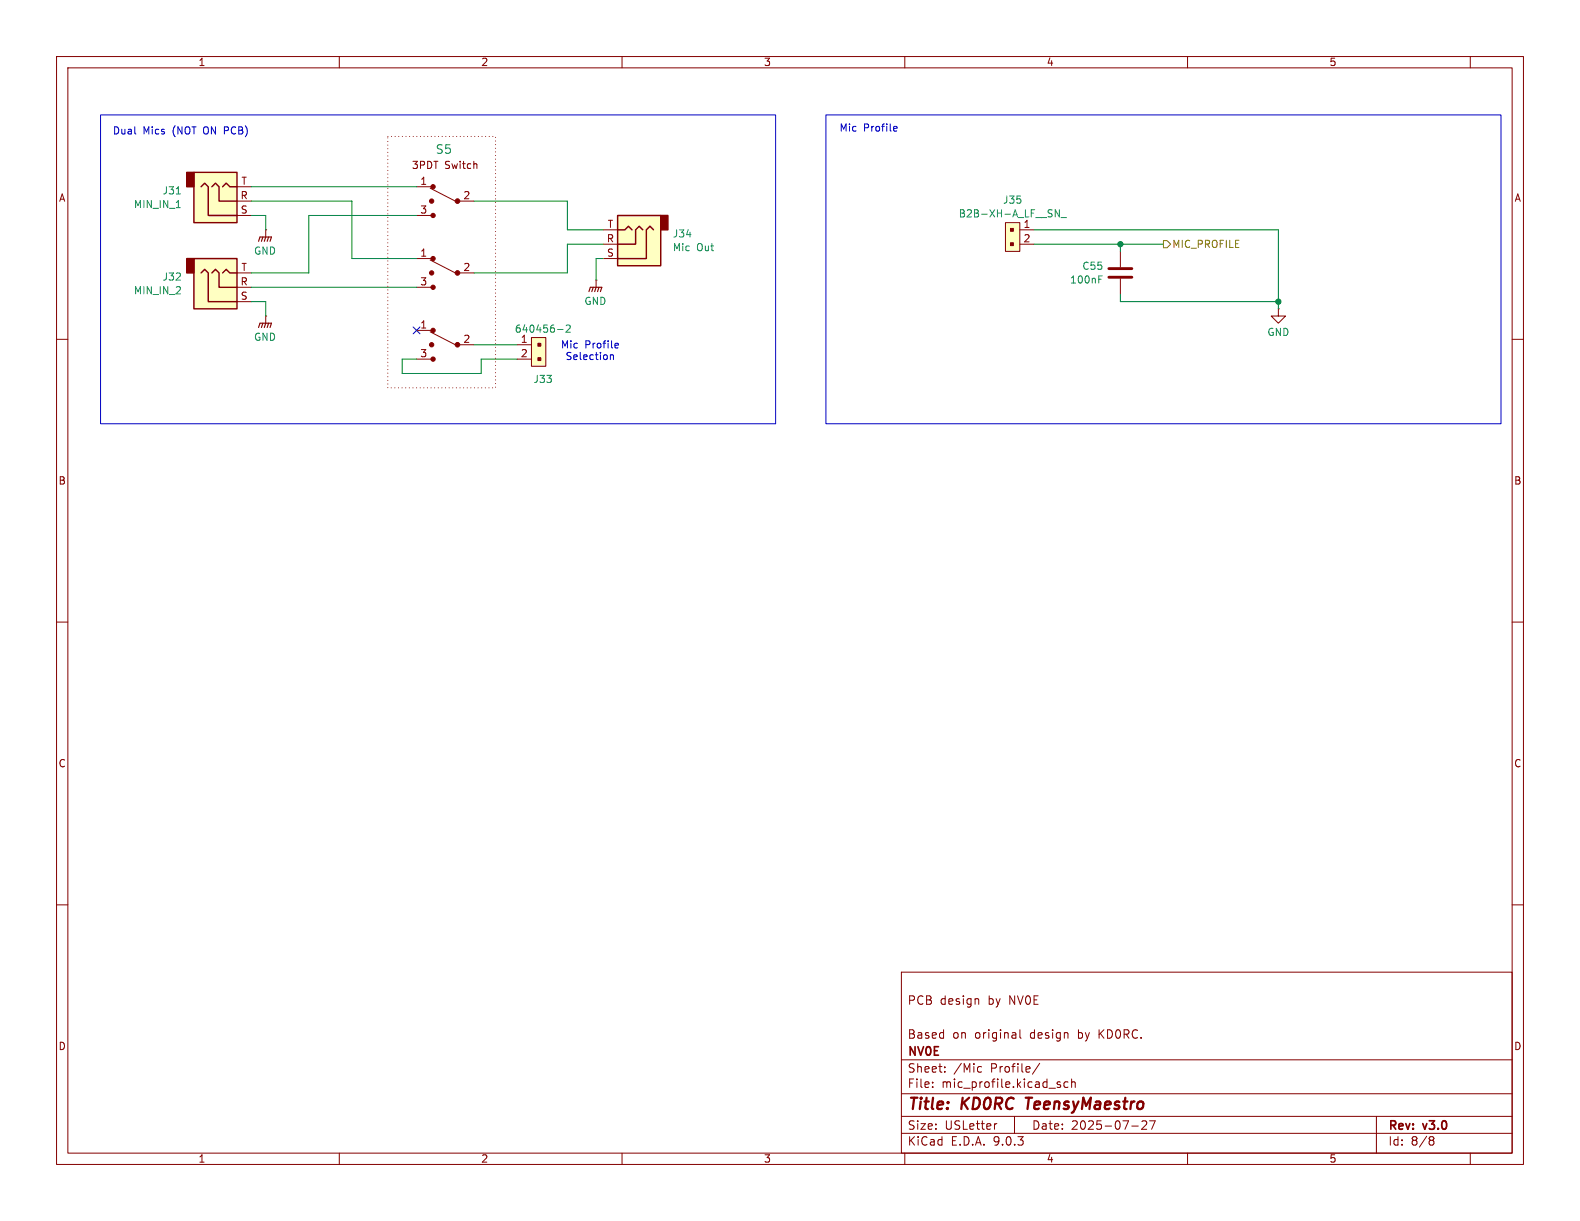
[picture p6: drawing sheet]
(kicad_sch
 (version 20250114)
 (generator "eeschema")
 (generator_version "9.0")
 (paper "USLetter")
 (title_block
  (title "KD0RC TeensyMaestro")
  (date "2025-07-27")
  (rev "v3.0")
  (company "NV0E")
  (comment 1 "Based on original design by KD0RC.")
  (comment 3 "PCB design by NV0E"))
 (lib_symbols
  (symbol "Connector_Audio:AudioJack3" (exclude_from_sim no) (in_bom yes) (on_board yes)
   (property "Reference" "J" (at 0 8.89 0) (effects (font (size 1.27 1.27))))
   (property "Value" "AudioJack3" (at 0 6.35 0) (effects (font (size 1.27 1.27))))
   (property "Footprint" "" (at 0 0 0) (effects (font (size 1.27 1.27)) (hide yes)))
   (property "Datasheet" "~" (at 0 0 0) (effects (font (size 1.27 1.27)) (hide yes)))
   (property "Description" "Audio Jack, 3 Poles (Stereo / TRS)" (at 0 0 0) (effects (font (size 1.27 1.27)) (hide yes)))
   (symbol "AudioJack3_0_1"
    (rectangle (start -5.08 -5.08) (end -6.35 -2.54) (stroke (width 0.254) (type default)) (fill (type outline)))
    (polyline (pts (xy -1.905 -2.54) (xy -1.27 -3.175) (xy -0.635 -2.54) (xy -0.635 0) (xy 2.54 0)) (stroke (width 0.254) (type default)) (fill (type none)))
    (polyline (pts (xy 0 -2.54) (xy 0.635 -3.175) (xy 1.27 -2.54) (xy 2.54 -2.54)) (stroke (width 0.254) (type default)) (fill (type none)))
    (rectangle (start 2.54 3.81) (end -5.08 -5.08) (stroke (width 0.254) (type default)) (fill (type background)))
    (polyline (pts (xy 2.54 2.54) (xy -2.54 2.54) (xy -2.54 -2.54) (xy -3.175 -3.175) (xy -3.81 -2.54)) (stroke (width 0.254) (type default)) (fill (type none))))
   (symbol "AudioJack3_1_1"
    (pin passive line (at 5.08 2.54 180) (length 2.54) (name "~" (effects (font (size 1.27 1.27)))) (number "S" (effects (font (size 1.27 1.27)))))
    (pin passive line (at 5.08 0 180) (length 2.54) (name "~" (effects (font (size 1.27 1.27)))) (number "R" (effects (font (size 1.27 1.27)))))
    (pin passive line (at 5.08 -2.54 180) (length 2.54) (name "~" (effects (font (size 1.27 1.27)))) (number "T" (effects (font (size 1.27 1.27))))))
   (embedded_fonts no))
  (symbol "Device:C"
   (pin_numbers (hide yes))
   (pin_names
    (offset 0.254)) (exclude_from_sim no) (in_bom yes) (on_board yes)
   (property "Reference" "C" (at 0.635 2.54 0) (effects (font (size 1.27 1.27)) (justify left)))
   (property "Value" "C" (at 0.635 -2.54 0) (effects (font (size 1.27 1.27)) (justify left)))
   (property "Footprint" "" (at 0.9652 -3.81 0) (effects (font (size 1.27 1.27)) (hide yes)))
   (property "Datasheet" "~" (at 0 0 0) (effects (font (size 1.27 1.27)) (hide yes)))
   (property "Description" "Unpolarized capacitor" (at 0 0 0) (effects (font (size 1.27 1.27)) (hide yes)))
   (symbol "C_0_1"
    (polyline (pts (xy -2.032 0.762) (xy 2.032 0.762)) (stroke (width 0.508) (type default)) (fill (type none)))
    (polyline (pts (xy -2.032 -0.762) (xy 2.032 -0.762)) (stroke (width 0.508) (type default)) (fill (type none))))
   (symbol "C_1_1"
    (pin passive line (at 0 3.81 270) (length 2.794) (name "~" (effects (font (size 1.27 1.27)))) (number "1" (effects (font (size 1.27 1.27)))))
    (pin passive line (at 0 -3.81 90) (length 2.794) (name "~" (effects (font (size 1.27 1.27)))) (number "2" (effects (font (size 1.27 1.27))))))
   (embedded_fonts no))
  (symbol "dk_Rectangular-Connectors-Headers-Male-Pins:640456-2"
   (pin_names
    (offset 1.016)) (exclude_from_sim no) (in_bom yes) (on_board yes)
   (property "Reference" "J" (at -2.54 1.27 0) (effects (font (size 1.27 1.27)) (justify right)))
   (property "Value" "640456-2" (at 1.27 -3.81 0) (effects (font (size 1.27 1.27))))
   (property "Footprint" "digikey-footprints:PinHeader_1x2_P2.54mm_Drill1.02mm" (at 5.08 5.08 0) (effects (font (size 1.524 1.524)) (justify left) (hide yes)))
   (property "Datasheet" "https://www.te.com/commerce/DocumentDelivery/DDEController?Action=srchrtrv&DocNm=640456&DocType=Customer+Drawing&DocLang=English" (at 5.08 7.62 0) (effects (font (size 1.524 1.524)) (justify left) (hide yes)))
   (property "Description" "CONN HEADER VERT 2POS 2.54MM" (at 0 0 0) (effects (font (size 1.27 1.27)) (hide yes)))
   (property "Digi-Key_PN" "A1921-ND" (at 5.08 10.16 0) (effects (font (size 1.524 1.524)) (justify left) (hide yes)))
   (property "MPN" "640456-2" (at 5.08 12.7 0) (effects (font (size 1.524 1.524)) (justify left) (hide yes)))
   (property "Category" "Connectors, Interconnects" (at 5.08 15.24 0) (effects (font (size 1.524 1.524)) (justify left) (hide yes)))
   (property "Family" "Rectangular Connectors - Headers, Male Pins" (at 5.08 17.78 0) (effects (font (size 1.524 1.524)) (justify left) (hide yes)))
   (property "DK_Datasheet_Link" "https://www.te.com/commerce/DocumentDelivery/DDEController?Action=srchrtrv&DocNm=640456&DocType=Customer+Drawing&DocLang=English" (at 5.08 20.32 0) (effects (font (size 1.524 1.524)) (justify left) (hide yes)))
   (property "DK_Detail_Page" "/product-detail/en/te-connectivity-amp-connectors/640456-2/A1921-ND/109003" (at 5.08 22.86 0) (effects (font (size 1.524 1.524)) (justify left) (hide yes)))
   (property "Description_1" "CONN HEADER VERT 2POS 2.54MM" (at 5.08 25.4 0) (effects (font (size 1.524 1.524)) (justify left) (hide yes)))
   (property "Manufacturer" "TE Connectivity AMP Connectors" (at 5.08 27.94 0) (effects (font (size 1.524 1.524)) (justify left) (hide yes)))
   (property "Status" "Active" (at 5.08 30.48 0) (effects (font (size 1.524 1.524)) (justify left) (hide yes)))
   (symbol "640456-2_1_1"
    (rectangle (start -1.27 0) (end 3.81 -2.54) (stroke (width 0) (type default)) (fill (type background)))
    (rectangle (start -0.254 -1.143) (end 0.254 -1.651) (stroke (width 0) (type default)) (fill (type outline)))
    (rectangle (start 2.286 -1.143) (end 2.794 -1.651) (stroke (width 0) (type default)) (fill (type outline)))
    (pin passive line (at 0 2.54 270) (length 2.54) (name "~" (effects (font (size 1.27 1.27)))) (number "1" (effects (font (size 1.27 1.27)))))
    (pin passive line (at 2.54 2.54 270) (length 2.54) (name "~" (effects (font (size 1.27 1.27)))) (number "2" (effects (font (size 1.27 1.27))))))
   (embedded_fonts no))
  (symbol "dk_Rectangular-Connectors-Headers-Male-Pins:B2B-XH-A_LF__SN_"
   (pin_names
    (offset 1.016)) (exclude_from_sim no) (in_bom yes) (on_board yes)
   (property "Reference" "J" (at -2.54 -1.27 0) (effects (font (size 1.27 1.27)) (justify right)))
   (property "Value" "B2B-XH-A_LF__SN_" (at 1.27 -3.81 0) (effects (font (size 1.27 1.27))))
   (property "Footprint" "digikey-footprints:PinHeader_1x2_P2.5mm_Drill1.1mm" (at 5.08 5.08 0) (effects (font (size 1.524 1.524)) (justify left) (hide yes)))
   (property "Datasheet" "http://www.jst-mfg.com/product/pdf/eng/eXH.pdf" (at 5.08 7.62 0) (effects (font (size 1.524 1.524)) (justify left) (hide yes)))
   (property "Description" "CONN HEADER VERT 2POS 2.5MM" (at 0 0 0) (effects (font (size 1.27 1.27)) (hide yes)))
   (property "Digi-Key_PN" "455-2247-ND" (at 5.08 10.16 0) (effects (font (size 1.524 1.524)) (justify left) (hide yes)))
   (property "MPN" "B2B-XH-A(LF)(SN)" (at 5.08 12.7 0) (effects (font (size 1.524 1.524)) (justify left) (hide yes)))
   (property "Category" "Connectors, Interconnects" (at 5.08 15.24 0) (effects (font (size 1.524 1.524)) (justify left) (hide yes)))
   (property "Family" "Rectangular Connectors - Headers, Male Pins" (at 5.08 17.78 0) (effects (font (size 1.524 1.524)) (justify left) (hide yes)))
   (property "DK_Datasheet_Link" "http://www.jst-mfg.com/product/pdf/eng/eXH.pdf" (at 5.08 20.32 0) (effects (font (size 1.524 1.524)) (justify left) (hide yes)))
   (property "DK_Detail_Page" "/product-detail/en/jst-sales-america-inc/B2B-XH-A(LF)(SN)/455-2247-ND/1651045" (at 5.08 22.86 0) (effects (font (size 1.524 1.524)) (justify left) (hide yes)))
   (property "Description_1" "CONN HEADER VERT 2POS 2.5MM" (at 5.08 25.4 0) (effects (font (size 1.524 1.524)) (justify left) (hide yes)))
   (property "Manufacturer" "JST Sales America Inc." (at 5.08 27.94 0) (effects (font (size 1.524 1.524)) (justify left) (hide yes)))
   (property "Status" "Active" (at 5.08 30.48 0) (effects (font (size 1.524 1.524)) (justify left) (hide yes)))
   (symbol "B2B-XH-A_LF__SN__1_1"
    (rectangle (start -1.27 0) (end 3.81 -2.54) (stroke (width 0) (type default)) (fill (type background)))
    (rectangle (start -0.254 -1.143) (end 0.254 -1.651) (stroke (width 0) (type default)) (fill (type outline)))
    (rectangle (start 2.286 -1.143) (end 2.794 -1.651) (stroke (width 0) (type default)) (fill (type outline)))
    (pin passive line (at 0 2.54 270) (length 2.54) (name "~" (effects (font (size 1.27 1.27)))) (number "1" (effects (font (size 1.27 1.27)))))
    (pin passive line (at 2.54 2.54 270) (length 2.54) (name "~" (effects (font (size 1.27 1.27)))) (number "2" (effects (font (size 1.27 1.27))))))
   (embedded_fonts no))
  (symbol "dk_Toggle-Switches:100SP1T1B4M2QE"
   (pin_names
    (offset 0) (hide yes)) (exclude_from_sim no) (in_bom yes) (on_board yes)
   (property "Reference" "S" (at -3.81 2.54 0) (effects (font (size 1.524 1.524))))
   (property "Value" "100SP1T1B4M2QE" (at 0 -5.715 0) (effects (font (size 1.524 1.524))))
   (property "Footprint" "digikey-footprints:Toggle_Switch_100SP1T1B4M2QE" (at 5.08 5.08 0) (effects (font (size 1.524 1.524)) (justify left) (hide yes)))
   (property "Datasheet" "http://spec_sheets.e-switch.com/specs/T111597.pdf" (at 5.08 7.62 0) (effects (font (size 1.524 1.524)) (justify left) (hide yes)))
   (property "Description" "SWITCH TOGGLE SPDT 5A 120V" (at 0 0 0) (effects (font (size 1.27 1.27)) (hide yes)))
   (property "Digi-Key_PN" "EG2355-ND" (at 5.08 10.16 0) (effects (font (size 1.524 1.524)) (justify left) (hide yes)))
   (property "MPN" "100SP1T1B4M2QE" (at 5.08 12.7 0) (effects (font (size 1.524 1.524)) (justify left) (hide yes)))
   (property "Category" "Switches" (at 5.08 15.24 0) (effects (font (size 1.524 1.524)) (justify left) (hide yes)))
   (property "Family" "Toggle Switches" (at 5.08 17.78 0) (effects (font (size 1.524 1.524)) (justify left) (hide yes)))
   (property "DK_Datasheet_Link" "http://spec_sheets.e-switch.com/specs/T111597.pdf" (at 5.08 20.32 0) (effects (font (size 1.524 1.524)) (justify left) (hide yes)))
   (property "DK_Detail_Page" "/product-detail/en/e-switch/100SP1T1B4M2QE/EG2355-ND/378824" (at 5.08 22.86 0) (effects (font (size 1.524 1.524)) (justify left) (hide yes)))
   (property "Description_1" "SWITCH TOGGLE SPDT 5A 120V" (at 5.08 25.4 0) (effects (font (size 1.524 1.524)) (justify left) (hide yes)))
   (property "Manufacturer" "E-Switch" (at 5.08 27.94 0) (effects (font (size 1.524 1.524)) (justify left) (hide yes)))
   (property "Status" "Active" (at 5.08 30.48 0) (effects (font (size 1.524 1.524)) (justify left) (hide yes)))
   (symbol "100SP1T1B4M2QE_0_1"
    (circle (center -2.159 0) (radius 0.4064) (stroke (width 0) (type default)) (fill (type outline)))
    (circle (center 2.159 2.54) (radius 0.381) (stroke (width 0) (type default)) (fill (type outline)))
    (circle (center 2.159 -2.54) (radius 0.381) (stroke (width 0) (type default)) (fill (type outline)))
    (circle (center 2.413 0) (radius 0.381) (stroke (width 0) (type default)) (fill (type outline)))
    (polyline (pts (xy 2.667 2.286) (xy -1.778 0)) (stroke (width 0) (type default)) (fill (type none))))
   (symbol "100SP1T1B4M2QE_1_1"
    (pin passive line (at -5.08 0 0) (length 2.54) (name "Com" (effects (font (size 1.27 1.27)))) (number "2" (effects (font (size 1.27 1.27)))))
    (pin passive line (at 5.08 2.54 180) (length 2.54) (name "~" (effects (font (size 1.27 1.27)))) (number "1" (effects (font (size 1.27 1.27)))))
    (pin passive line (at 5.08 -2.54 180) (length 2.54) (name "~" (effects (font (size 1.27 1.27)))) (number "3" (effects (font (size 1.27 1.27))))))
   (embedded_fonts no))
  (symbol "power:GND"
   (power)
   (pin_numbers (hide yes))
   (pin_names
    (offset 0) (hide yes)) (exclude_from_sim no) (in_bom yes) (on_board yes)
   (property "Reference" "#PWR" (at 0 -6.35 0) (effects (font (size 1.27 1.27)) (hide yes)))
   (property "Value" "GND" (at 0 -3.81 0) (effects (font (size 1.27 1.27))))
   (property "Footprint" "" (at 0 0 0) (effects (font (size 1.27 1.27)) (hide yes)))
   (property "Datasheet" "" (at 0 0 0) (effects (font (size 1.27 1.27)) (hide yes)))
   (property "Description" "Power symbol creates a global label with name \"GND\" , ground" (at 0 0 0) (effects (font (size 1.27 1.27)) (hide yes)))
   (symbol "GND_0_1"
    (polyline (pts (xy 0 0) (xy 0 -1.27) (xy 1.27 -1.27) (xy 0 -2.54) (xy -1.27 -1.27) (xy 0 -1.27)) (stroke (width 0) (type default)) (fill (type none))))
   (symbol "GND_1_1"
    (pin power_in line (at 0 0 270) (length 0) (name "~" (effects (font (size 1.27 1.27)))) (number "1" (effects (font (size 1.27 1.27))))))
   (embedded_fonts no))
  (symbol "power:GNDPWR"
   (power)
   (pin_numbers (hide yes))
   (pin_names
    (offset 0) (hide yes)) (exclude_from_sim no) (in_bom yes) (on_board yes)
   (property "Reference" "#PWR" (at 0 -5.08 0) (effects (font (size 1.27 1.27)) (hide yes)))
   (property "Value" "GNDPWR" (at 0 -3.302 0) (effects (font (size 1.27 1.27))))
   (property "Footprint" "" (at 0 -1.27 0) (effects (font (size 1.27 1.27)) (hide yes)))
   (property "Datasheet" "" (at 0 -1.27 0) (effects (font (size 1.27 1.27)) (hide yes)))
   (property "Description" "Power symbol creates a global label with name \"GNDPWR\" , global ground" (at 0 0 0) (effects (font (size 1.27 1.27)) (hide yes)))
   (symbol "GNDPWR_0_1"
    (polyline (pts (xy -1.016 -1.27) (xy -1.27 -2.032) (xy -1.27 -2.032)) (stroke (width 0.2032) (type default)) (fill (type none)))
    (polyline (pts (xy -0.508 -1.27) (xy -0.762 -2.032) (xy -0.762 -2.032)) (stroke (width 0.2032) (type default)) (fill (type none)))
    (polyline (pts (xy 0 -1.27) (xy 0 0)) (stroke (width 0) (type default)) (fill (type none)))
    (polyline (pts (xy 0 -1.27) (xy -0.254 -2.032) (xy -0.254 -2.032)) (stroke (width 0.2032) (type default)) (fill (type none)))
    (polyline (pts (xy 0.508 -1.27) (xy 0.254 -2.032) (xy 0.254 -2.032)) (stroke (width 0.2032) (type default)) (fill (type none)))
    (polyline (pts (xy 1.016 -1.27) (xy -1.016 -1.27) (xy -1.016 -1.27)) (stroke (width 0.2032) (type default)) (fill (type none)))
    (polyline (pts (xy 1.016 -1.27) (xy 0.762 -2.032) (xy 0.762 -2.032) (xy 0.762 -2.032)) (stroke (width 0.2032) (type default)) (fill (type none))))
   (symbol "GNDPWR_1_1"
    (pin power_in line (at 0 0 270) (length 0) (name "~" (effects (font (size 1.27 1.27)))) (number "1" (effects (font (size 1.27 1.27))))))
   (embedded_fonts no)))
 (rectangle
  (start 17.78 20.32)
  (end 137.16 74.93)
  (stroke (width 0) (type default))
  (fill (type none)))
 (rectangle
  (start 68.58 24.13)
  (end 87.63 68.58)
  (stroke (width 0) (type dot) (color 132 0 0 1))
  (fill (type none)))
 (rectangle
  (start 146.05 20.32)
  (end 265.43 74.93)
  (stroke (width 0) (type default))
  (fill (type none)))
 (text "Mic Profile\nSelection"
  (exclude_from_sim no)
  (at 104.394 62.23 0)
  (effects (font (size 1.27 1.27))))
 (text "Mic Profile"
  (exclude_from_sim no)
  (at 153.67 22.86 0)
  (effects (font (size 1.27 1.27))))
 (text "3PDT Switch"
  (exclude_from_sim no)
  (at 78.74 29.464 0)
  (effects (font (size 1.27 1.27) (color 132 0 0 1))))
 (text "Dual Mics (NOT ON PCB)"
  (exclude_from_sim no)
  (at 32.004 23.368 0)
  (effects (font (size 1.27 1.27))))
 (junction
  (at 198.12 43.18)
  (diameter 0)
  (color 0 0 0 0))
 (junction
  (at 226.06 53.34)
  (diameter 0)
  (color 0 0 0 0))
 (no_connect
  (at 73.66 58.42))
 (wire
  (pts (xy 100.33 35.56) (xy 100.33 40.64))
  (stroke (width 0) (type default)))
 (wire
  (pts (xy 100.33 40.64) (xy 106.68 40.64))
  (stroke (width 0) (type default)))
 (wire
  (pts (xy 182.88 43.18) (xy 198.12 43.18))
  (stroke (width 0) (type default)))
 (wire
  (pts (xy 198.12 53.34) (xy 226.06 53.34))
  (stroke (width 0) (type default)))
 (wire
  (pts (xy 105.41 45.72) (xy 105.41 49.53))
  (stroke (width 0) (type default)))
 (wire
  (pts (xy 54.61 38.1) (xy 54.61 48.26))
  (stroke (width 0) (type default)))
 (wire
  (pts (xy 226.06 40.64) (xy 226.06 53.34))
  (stroke (width 0) (type default)))
 (wire
  (pts (xy 198.12 43.18) (xy 205.74 43.18))
  (stroke (width 0) (type default)))
 (wire
  (pts (xy 73.66 38.1) (xy 54.61 38.1))
  (stroke (width 0) (type default)))
 (wire
  (pts (xy 54.61 48.26) (xy 44.45 48.26))
  (stroke (width 0) (type default)))
 (wire
  (pts (xy 44.45 50.8) (xy 73.66 50.8))
  (stroke (width 0) (type default)))
 (wire
  (pts (xy 46.99 38.1) (xy 46.99 40.64))
  (stroke (width 0) (type default)))
 (wire
  (pts (xy 83.82 35.56) (xy 100.33 35.56))
  (stroke (width 0) (type default)))
 (wire
  (pts (xy 62.23 45.72) (xy 62.23 35.56))
  (stroke (width 0) (type default)))
 (wire
  (pts (xy 182.88 40.64) (xy 226.06 40.64))
  (stroke (width 0) (type default)))
 (wire
  (pts (xy 85.09 63.5) (xy 91.44 63.5))
  (stroke (width 0) (type default)))
 (wire
  (pts (xy 44.45 38.1) (xy 46.99 38.1))
  (stroke (width 0) (type default)))
 (wire
  (pts (xy 62.23 35.56) (xy 44.45 35.56))
  (stroke (width 0) (type default)))
 (wire
  (pts (xy 71.12 63.5) (xy 71.12 66.04))
  (stroke (width 0) (type default)))
 (wire
  (pts (xy 46.99 53.34) (xy 46.99 55.88))
  (stroke (width 0) (type default)))
 (wire
  (pts (xy 100.33 43.18) (xy 106.68 43.18))
  (stroke (width 0) (type default)))
 (wire
  (pts (xy 73.66 63.5) (xy 71.12 63.5))
  (stroke (width 0) (type default)))
 (wire
  (pts (xy 44.45 53.34) (xy 46.99 53.34))
  (stroke (width 0) (type default)))
 (wire
  (pts (xy 100.33 48.26) (xy 100.33 43.18))
  (stroke (width 0) (type default)))
 (wire
  (pts (xy 83.82 48.26) (xy 100.33 48.26))
  (stroke (width 0) (type default)))
 (wire
  (pts (xy 198.12 52.07) (xy 198.12 53.34))
  (stroke (width 0) (type default)))
 (wire
  (pts (xy 198.12 44.45) (xy 198.12 43.18))
  (stroke (width 0) (type default)))
 (wire
  (pts (xy 226.06 54.61) (xy 226.06 53.34))
  (stroke (width 0) (type default)))
 (wire
  (pts (xy 106.68 45.72) (xy 105.41 45.72))
  (stroke (width 0) (type default)))
 (wire
  (pts (xy 85.09 66.04) (xy 85.09 63.5))
  (stroke (width 0) (type default)))
 (wire
  (pts (xy 73.66 33.02) (xy 44.45 33.02))
  (stroke (width 0) (type default)))
 (wire
  (pts (xy 71.12 66.04) (xy 85.09 66.04))
  (stroke (width 0) (type default)))
 (wire
  (pts (xy 73.66 45.72) (xy 62.23 45.72))
  (stroke (width 0) (type default)))
 (wire
  (pts (xy 83.82 60.96) (xy 91.44 60.96))
  (stroke (width 0) (type default)))
 (hierarchical_label "MIC_PROFILE"
  (shape output)
  (at 205.74 43.18 0)
  (effects (font (size 1.27 1.27)) (justify left)))
 (symbol
  (lib_id "power:GNDPWR")
  (at 105.41 49.53 0)
  (unit 1)
  (exclude_from_sim no)
  (in_bom yes)
  (on_board no)
  (dnp no)
  (fields_autoplaced yes)
  (property "Reference" "#PWR059" (at 105.41 54.61 0) (effects (font (size 1.27 1.27)) (hide yes)))
  (property "Value" "GND" (at 105.283 53.2567 0) (effects (font (size 1.27 1.27))))
  (property "Footprint" "" (at 105.41 50.8 0) (effects (font (size 1.27 1.27)) (hide yes)))
  (property "Datasheet" "" (at 105.41 50.8 0) (effects (font (size 1.27 1.27)) (hide yes)))
  (property "Description" "Power symbol creates a global label with name \"GNDPWR\" , global ground" (at 105.41 49.53 0) (effects (font (size 1.27 1.27)) (hide yes)))
  (pin "1"))
 (symbol
  (lib_id "Connector_Audio:AudioJack3")
  (at 39.37 50.8 0)
  (mirror x)
  (unit 1)
  (exclude_from_sim no)
  (in_bom yes)
  (on_board no)
  (dnp no)
  (property "Reference" "J32" (at 32.258 48.9528 0) (effects (font (size 1.27 1.27)) (justify right)))
  (property "Value" "MIN_IN_2" (at 32.258 51.3771 0) (effects (font (size 1.27 1.27)) (justify right)))
  (property "Footprint" "" (at 39.37 50.8 0) (effects (font (size 1.27 1.27)) (hide yes)))
  (property "Datasheet" "~" (at 39.37 50.8 0) (effects (font (size 1.27 1.27)) (hide yes)))
  (property "Description" "Audio Jack, 3 Poles (Stereo / TRS)" (at 39.37 50.8 0) (effects (font (size 1.27 1.27)) (hide yes)))
  (pin "T")
  (pin "S")
  (pin "R"))
 (symbol
  (lib_id "power:GNDPWR")
  (at 46.99 40.64 0)
  (unit 1)
  (exclude_from_sim no)
  (in_bom yes)
  (on_board no)
  (dnp no)
  (fields_autoplaced yes)
  (property "Reference" "#PWR057" (at 46.99 45.72 0) (effects (font (size 1.27 1.27)) (hide yes)))
  (property "Value" "GND" (at 46.863 44.3667 0) (effects (font (size 1.27 1.27))))
  (property "Footprint" "" (at 46.99 41.91 0) (effects (font (size 1.27 1.27)) (hide yes)))
  (property "Datasheet" "" (at 46.99 41.91 0) (effects (font (size 1.27 1.27)) (hide yes)))
  (property "Description" "Power symbol creates a global label with name \"GNDPWR\" , global ground" (at 46.99 40.64 0) (effects (font (size 1.27 1.27)) (hide yes)))
  (pin "1"))
 (symbol
  (lib_id "power:GND")
  (at 226.06 54.61 0)
  (mirror y)
  (unit 1)
  (exclude_from_sim no)
  (in_bom yes)
  (on_board yes)
  (dnp no)
  (fields_autoplaced yes)
  (property "Reference" "#PWR060" (at 226.06 60.96 0) (effects (font (size 1.27 1.27)) (hide yes)))
  (property "Value" "GND" (at 226.06 58.7431 0) (effects (font (size 1.27 1.27))))
  (property "Footprint" "" (at 226.06 54.61 0) (effects (font (size 1.27 1.27)) (hide yes)))
  (property "Datasheet" "" (at 226.06 54.61 0) (effects (font (size 1.27 1.27)) (hide yes)))
  (property "Description" "Power symbol creates a global label with name \"GND\" , ground" (at 226.06 54.61 0) (effects (font (size 1.27 1.27)) (hide yes)))
  (pin "1"))
 (symbol
  (lib_id "dk_Toggle-Switches:100SP1T1B4M2QE")
  (at 78.74 60.96 0)
  (mirror y)
  (unit 1)
  (exclude_from_sim no)
  (in_bom yes)
  (on_board no)
  (dnp no)
  (property "Reference" "S7" (at 78.6257 53.4086 0) (effects (font (size 1.524 1.524)) (hide yes)))
  (property "Value" "100SP1T1B4M2QE" (at 78.6257 56.2415 0) (effects (font (size 1.524 1.524)) (hide yes)))
  (property "Footprint" "digikey-footprints:Toggle_Switch_100SP1T1B4M2QE" (at 73.66 55.88 0) (effects (font (size 1.524 1.524)) (justify left) (hide yes)))
  (property "Datasheet" "http://spec_sheets.e-switch.com/specs/T111597.pdf" (at 73.66 53.34 0) (effects (font (size 1.524 1.524)) (justify left) (hide yes)))
  (property "Description" "SWITCH TOGGLE SPDT 5A 120V" (at 78.74 60.96 0) (effects (font (size 1.27 1.27)) (hide yes)))
  (property "Digi-Key_PN" "EG2355-ND" (at 73.66 50.8 0) (effects (font (size 1.524 1.524)) (justify left) (hide yes)))
  (property "MPN" "100SP1T1B4M2QE" (at 73.66 48.26 0) (effects (font (size 1.524 1.524)) (justify left) (hide yes)))
  (property "Category" "Switches" (at 73.66 45.72 0) (effects (font (size 1.524 1.524)) (justify left) (hide yes)))
  (property "Family" "Toggle Switches" (at 73.66 43.18 0) (effects (font (size 1.524 1.524)) (justify left) (hide yes)))
  (property "DK_Datasheet_Link" "http://spec_sheets.e-switch.com/specs/T111597.pdf" (at 73.66 40.64 0) (effects (font (size 1.524 1.524)) (justify left) (hide yes)))
  (property "DK_Detail_Page" "/product-detail/en/e-switch/100SP1T1B4M2QE/EG2355-ND/378824" (at 73.66 38.1 0) (effects (font (size 1.524 1.524)) (justify left) (hide yes)))
  (property "Description_1" "SWITCH TOGGLE SPDT 5A 120V" (at 73.66 35.56 0) (effects (font (size 1.524 1.524)) (justify left) (hide yes)))
  (property "Manufacturer" "E-Switch" (at 73.66 33.02 0) (effects (font (size 1.524 1.524)) (justify left) (hide yes)))
  (property "Status" "Active" (at 73.66 30.48 0) (effects (font (size 1.524 1.524)) (justify left) (hide yes)))
  (pin "1")
  (pin "2")
  (pin "3"))
 (symbol
  (lib_id "Device:C")
  (at 198.12 48.26 0)
  (mirror y)
  (unit 1)
  (exclude_from_sim no)
  (in_bom yes)
  (on_board yes)
  (dnp no)
  (property "Reference" "C55" (at 195.199 47.0478 0) (effects (font (size 1.27 1.27)) (justify left)))
  (property "Value" "100nF" (at 195.199 49.4721 0) (effects (font (size 1.27 1.27)) (justify left)))
  (property "Footprint" "Capacitor_THT:C_Disc_D5.0mm_W2.5mm_P5.00mm" (at 197.1548 52.07 0) (effects (font (size 1.27 1.27)) (hide yes)))
  (property "Datasheet" "~" (at 198.12 48.26 0) (effects (font (size 1.27 1.27)) (hide yes)))
  (property "Description" "Unpolarized capacitor" (at 198.12 48.26 0) (effects (font (size 1.27 1.27)) (hide yes)))
  (pin "1")
  (pin "2"))
 (symbol
  (lib_id "dk_Rectangular-Connectors-Headers-Male-Pins:640456-2")
  (at 93.98 60.96 90)
  (mirror x)
  (unit 1)
  (exclude_from_sim no)
  (in_bom yes)
  (on_board no)
  (dnp no)
  (property "Reference" "J33" (at 94.234 67.056 90) (effects (font (size 1.27 1.27)) (justify right)))
  (property "Value" "640456-2" (at 90.932 58.166 90) (effects (font (size 1.27 1.27)) (justify right)))
  (property "Footprint" "digikey-footprints:PinHeader_1x2_P2.54mm_Drill1.02mm" (at 88.9 66.04 0) (effects (font (size 1.524 1.524)) (justify left) (hide yes)))
  (property "Datasheet" "https://www.te.com/commerce/DocumentDelivery/DDEController?Action=srchrtrv&DocNm=640456&DocType=Customer+Drawing&DocLang=English" (at 86.36 66.04 0) (effects (font (size 1.524 1.524)) (justify left) (hide yes)))
  (property "Description" "CONN HEADER VERT 2POS 2.54MM" (at 93.98 60.96 0) (effects (font (size 1.27 1.27)) (hide yes)))
  (property "Digi-Key_PN" "A1921-ND" (at 83.82 66.04 0) (effects (font (size 1.524 1.524)) (justify left) (hide yes)))
  (property "MPN" "640456-2" (at 81.28 66.04 0) (effects (font (size 1.524 1.524)) (justify left) (hide yes)))
  (property "Category" "Connectors, Interconnects" (at 78.74 66.04 0) (effects (font (size 1.524 1.524)) (justify left) (hide yes)))
  (property "Family" "Rectangular Connectors - Headers, Male Pins" (at 76.2 66.04 0) (effects (font (size 1.524 1.524)) (justify left) (hide yes)))
  (property "DK_Datasheet_Link" "https://www.te.com/commerce/DocumentDelivery/DDEController?Action=srchrtrv&DocNm=640456&DocType=Customer+Drawing&DocLang=English" (at 73.66 66.04 0) (effects (font (size 1.524 1.524)) (justify left) (hide yes)))
  (property "DK_Detail_Page" "/product-detail/en/te-connectivity-amp-connectors/640456-2/A1921-ND/109003" (at 71.12 66.04 0) (effects (font (size 1.524 1.524)) (justify left) (hide yes)))
  (property "Description_1" "CONN HEADER VERT 2POS 2.54MM" (at 68.58 66.04 0) (effects (font (size 1.524 1.524)) (justify left) (hide yes)))
  (property "Manufacturer" "TE Connectivity AMP Connectors" (at 66.04 66.04 0) (effects (font (size 1.524 1.524)) (justify left) (hide yes)))
  (property "Status" "Active" (at 63.5 66.04 0) (effects (font (size 1.524 1.524)) (justify left) (hide yes)))
  (pin "1")
  (pin "2"))
 (symbol
  (lib_id "Connector_Audio:AudioJack3")
  (at 111.76 43.18 180)
  (unit 1)
  (exclude_from_sim no)
  (in_bom yes)
  (on_board no)
  (dnp no)
  (fields_autoplaced yes)
  (property "Reference" "J34" (at 118.872 41.3328 0) (effects (font (size 1.27 1.27)) (justify right)))
  (property "Value" "Mic Out" (at 118.872 43.7571 0) (effects (font (size 1.27 1.27)) (justify right)))
  (property "Footprint" "" (at 111.76 43.18 0) (effects (font (size 1.27 1.27)) (hide yes)))
  (property "Datasheet" "~" (at 111.76 43.18 0) (effects (font (size 1.27 1.27)) (hide yes)))
  (property "Description" "Audio Jack, 3 Poles (Stereo / TRS)" (at 111.76 43.18 0) (effects (font (size 1.27 1.27)) (hide yes)))
  (pin "T")
  (pin "S")
  (pin "R"))
 (symbol
  (lib_id "dk_Toggle-Switches:100SP1T1B4M2QE")
  (at 78.74 48.26 0)
  (mirror y)
  (unit 1)
  (exclude_from_sim no)
  (in_bom yes)
  (on_board no)
  (dnp no)
  (property "Reference" "S6" (at 78.6257 40.7086 0) (effects (font (size 1.524 1.524)) (hide yes)))
  (property "Value" "100SP1T1B4M2QE" (at 78.6257 43.5415 0) (effects (font (size 1.524 1.524)) (hide yes)))
  (property "Footprint" "digikey-footprints:Toggle_Switch_100SP1T1B4M2QE" (at 73.66 43.18 0) (effects (font (size 1.524 1.524)) (justify left) (hide yes)))
  (property "Datasheet" "http://spec_sheets.e-switch.com/specs/T111597.pdf" (at 73.66 40.64 0) (effects (font (size 1.524 1.524)) (justify left) (hide yes)))
  (property "Description" "SWITCH TOGGLE SPDT 5A 120V" (at 78.74 48.26 0) (effects (font (size 1.27 1.27)) (hide yes)))
  (property "Digi-Key_PN" "EG2355-ND" (at 73.66 38.1 0) (effects (font (size 1.524 1.524)) (justify left) (hide yes)))
  (property "MPN" "100SP1T1B4M2QE" (at 73.66 35.56 0) (effects (font (size 1.524 1.524)) (justify left) (hide yes)))
  (property "Category" "Switches" (at 73.66 33.02 0) (effects (font (size 1.524 1.524)) (justify left) (hide yes)))
  (property "Family" "Toggle Switches" (at 73.66 30.48 0) (effects (font (size 1.524 1.524)) (justify left) (hide yes)))
  (property "DK_Datasheet_Link" "http://spec_sheets.e-switch.com/specs/T111597.pdf" (at 73.66 27.94 0) (effects (font (size 1.524 1.524)) (justify left) (hide yes)))
  (property "DK_Detail_Page" "/product-detail/en/e-switch/100SP1T1B4M2QE/EG2355-ND/378824" (at 73.66 25.4 0) (effects (font (size 1.524 1.524)) (justify left) (hide yes)))
  (property "Description_1" "SWITCH TOGGLE SPDT 5A 120V" (at 73.66 22.86 0) (effects (font (size 1.524 1.524)) (justify left) (hide yes)))
  (property "Manufacturer" "E-Switch" (at 73.66 20.32 0) (effects (font (size 1.524 1.524)) (justify left) (hide yes)))
  (property "Status" "Active" (at 73.66 17.78 0) (effects (font (size 1.524 1.524)) (justify left) (hide yes)))
  (pin "3")
  (pin "1")
  (pin "2"))
 (symbol
  (lib_id "dk_Toggle-Switches:100SP1T1B4M2QE")
  (at 78.74 35.56 0)
  (mirror y)
  (unit 1)
  (exclude_from_sim no)
  (in_bom yes)
  (on_board no)
  (dnp no)
  (property "Reference" "S5" (at 78.486 26.416 0) (effects (font (size 1.524 1.524))))
  (property "Value" "100SP1T1B4M2QE" (at 78.6257 30.8415 0) (effects (font (size 1.524 1.524)) (hide yes)))
  (property "Footprint" "digikey-footprints:Toggle_Switch_100SP1T1B4M2QE" (at 73.66 30.48 0) (effects (font (size 1.524 1.524)) (justify left) (hide yes)))
  (property "Datasheet" "http://spec_sheets.e-switch.com/specs/T111597.pdf" (at 73.66 27.94 0) (effects (font (size 1.524 1.524)) (justify left) (hide yes)))
  (property "Description" "SWITCH TOGGLE SPDT 5A 120V" (at 78.74 35.56 0) (effects (font (size 1.27 1.27)) (hide yes)))
  (property "Digi-Key_PN" "EG2355-ND" (at 73.66 25.4 0) (effects (font (size 1.524 1.524)) (justify left) (hide yes)))
  (property "MPN" "100SP1T1B4M2QE" (at 73.66 22.86 0) (effects (font (size 1.524 1.524)) (justify left) (hide yes)))
  (property "Category" "Switches" (at 73.66 20.32 0) (effects (font (size 1.524 1.524)) (justify left) (hide yes)))
  (property "Family" "Toggle Switches" (at 73.66 17.78 0) (effects (font (size 1.524 1.524)) (justify left) (hide yes)))
  (property "DK_Datasheet_Link" "http://spec_sheets.e-switch.com/specs/T111597.pdf" (at 73.66 15.24 0) (effects (font (size 1.524 1.524)) (justify left) (hide yes)))
  (property "DK_Detail_Page" "/product-detail/en/e-switch/100SP1T1B4M2QE/EG2355-ND/378824" (at 73.66 12.7 0) (effects (font (size 1.524 1.524)) (justify left) (hide yes)))
  (property "Description_1" "SWITCH TOGGLE SPDT 5A 120V" (at 73.66 10.16 0) (effects (font (size 1.524 1.524)) (justify left) (hide yes)))
  (property "Manufacturer" "E-Switch" (at 73.66 7.62 0) (effects (font (size 1.524 1.524)) (justify left) (hide yes)))
  (property "Status" "Active" (at 73.66 5.08 0) (effects (font (size 1.524 1.524)) (justify left) (hide yes)))
  (pin "2")
  (pin "3")
  (pin "1"))
 (symbol
  (lib_id "power:GNDPWR")
  (at 46.99 55.88 0)
  (unit 1)
  (exclude_from_sim no)
  (in_bom yes)
  (on_board no)
  (dnp no)
  (fields_autoplaced yes)
  (property "Reference" "#PWR058" (at 46.99 60.96 0) (effects (font (size 1.27 1.27)) (hide yes)))
  (property "Value" "GND" (at 46.863 59.6067 0) (effects (font (size 1.27 1.27))))
  (property "Footprint" "" (at 46.99 57.15 0) (effects (font (size 1.27 1.27)) (hide yes)))
  (property "Datasheet" "" (at 46.99 57.15 0) (effects (font (size 1.27 1.27)) (hide yes)))
  (property "Description" "Power symbol creates a global label with name \"GNDPWR\" , global ground" (at 46.99 55.88 0) (effects (font (size 1.27 1.27)) (hide yes)))
  (pin "1"))
 (symbol
  (lib_id "Connector_Audio:AudioJack3")
  (at 39.37 35.56 0)
  (mirror x)
  (unit 1)
  (exclude_from_sim no)
  (in_bom yes)
  (on_board no)
  (dnp no)
  (property "Reference" "J31" (at 32.258 33.7128 0) (effects (font (size 1.27 1.27)) (justify right)))
  (property "Value" "MIN_IN_1" (at 32.258 36.1371 0) (effects (font (size 1.27 1.27)) (justify right)))
  (property "Footprint" "" (at 39.37 35.56 0) (effects (font (size 1.27 1.27)) (hide yes)))
  (property "Datasheet" "~" (at 39.37 35.56 0) (effects (font (size 1.27 1.27)) (hide yes)))
  (property "Description" "Audio Jack, 3 Poles (Stereo / TRS)" (at 39.37 35.56 0) (effects (font (size 1.27 1.27)) (hide yes)))
  (pin "T")
  (pin "S")
  (pin "R"))
 (symbol
  (lib_id "dk_Rectangular-Connectors-Headers-Male-Pins:B2B-XH-A_LF__SN_")
  (at 180.34 40.64 270)
  (unit 1)
  (exclude_from_sim no)
  (in_bom yes)
  (on_board yes)
  (dnp no)
  (fields_autoplaced yes)
  (property "Reference" "J35" (at 179.07 35.3525 90) (effects (font (size 1.27 1.27))))
  (property "Value" "B2B-XH-A_LF__SN_" (at 179.07 37.7768 90) (effects (font (size 1.27 1.27))))
  (property "Footprint" "Connector_JST:JST_XH_B2B-XH-A_1x02_P2.50mm_Vertical" (at 185.42 45.72 0) (effects (font (size 1.524 1.524)) (justify left) (hide yes)))
  (property "Datasheet" "http://www.jst-mfg.com/product/pdf/eng/eXH.pdf" (at 187.96 45.72 0) (effects (font (size 1.524 1.524)) (justify left) (hide yes)))
  (property "Description" "CONN HEADER VERT 2POS 2.5MM" (at 180.34 40.64 0) (effects (font (size 1.27 1.27)) (hide yes)))
  (property "Digi-Key_PN" "455-2247-ND" (at 190.5 45.72 0) (effects (font (size 1.524 1.524)) (justify left) (hide yes)))
  (property "MPN" "B2B-XH-A(LF)(SN)" (at 193.04 45.72 0) (effects (font (size 1.524 1.524)) (justify left) (hide yes)))
  (property "Category" "Connectors, Interconnects" (at 195.58 45.72 0) (effects (font (size 1.524 1.524)) (justify left) (hide yes)))
  (property "Family" "Rectangular Connectors - Headers, Male Pins" (at 198.12 45.72 0) (effects (font (size 1.524 1.524)) (justify left) (hide yes)))
  (property "DK_Datasheet_Link" "http://www.jst-mfg.com/product/pdf/eng/eXH.pdf" (at 200.66 45.72 0) (effects (font (size 1.524 1.524)) (justify left) (hide yes)))
  (property "DK_Detail_Page" "/product-detail/en/jst-sales-america-inc/B2B-XH-A(LF)(SN)/455-2247-ND/1651045" (at 203.2 45.72 0) (effects (font (size 1.524 1.524)) (justify left) (hide yes)))
  (property "Description_1" "CONN HEADER VERT 2POS 2.5MM" (at 205.74 45.72 0) (effects (font (size 1.524 1.524)) (justify left) (hide yes)))
  (property "Manufacturer" "JST Sales America Inc." (at 208.28 45.72 0) (effects (font (size 1.524 1.524)) (justify left) (hide yes)))
  (property "Status" "Active" (at 210.82 45.72 0) (effects (font (size 1.524 1.524)) (justify left) (hide yes)))
  (pin "2")
  (pin "1")))
